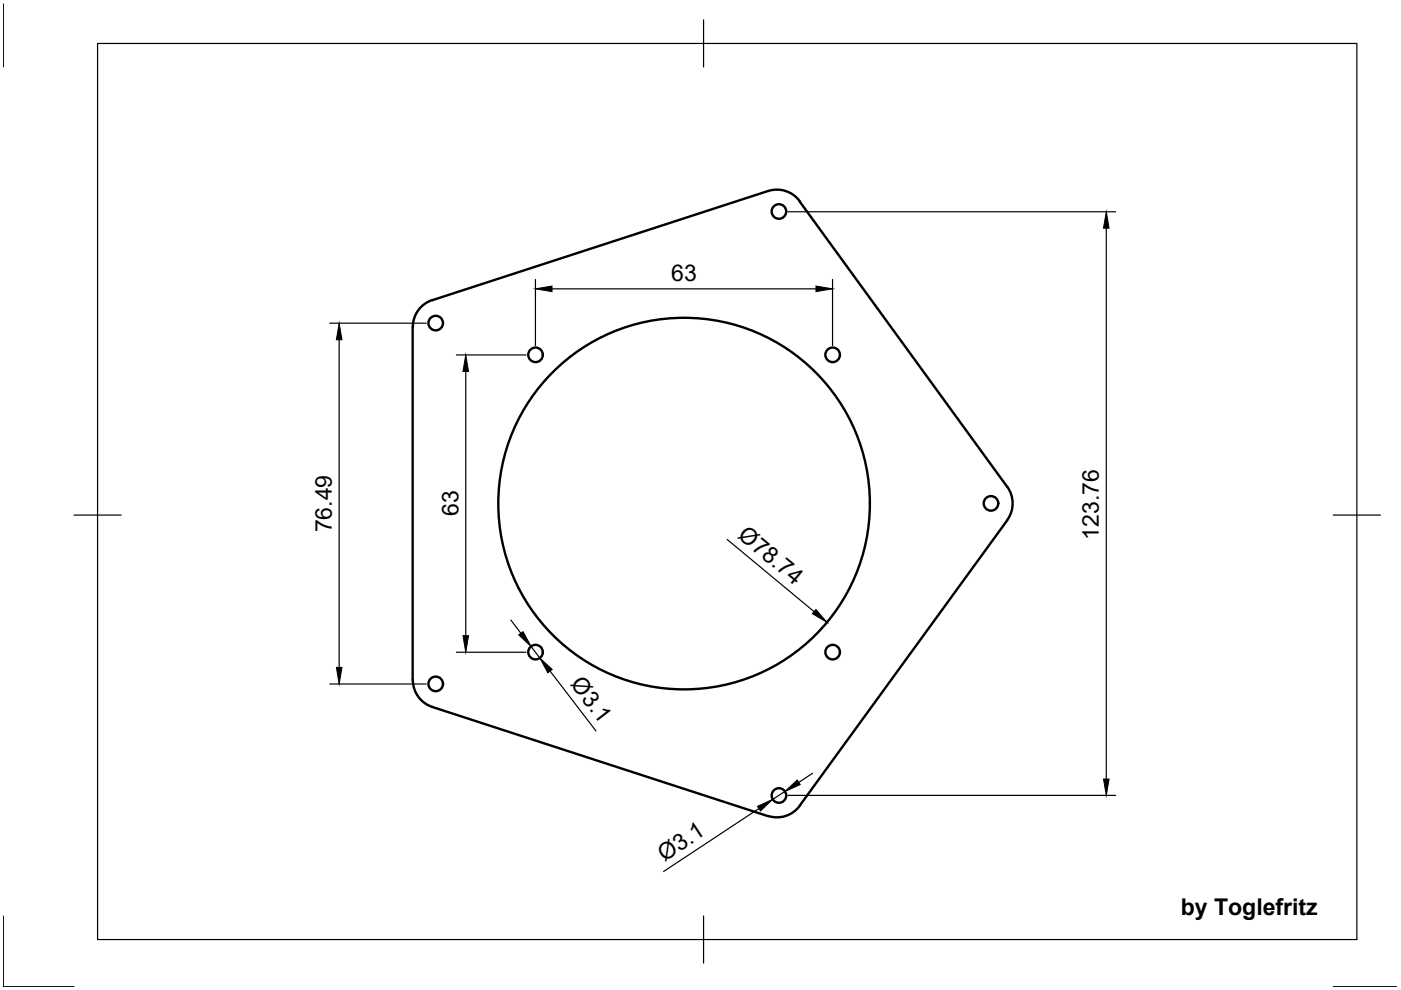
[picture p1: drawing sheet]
<svg xmlns="http://www.w3.org/2000/svg" width="297mm" height="210mm" viewBox="0 0 297 210" stroke-linecap="round" stroke-linejoin="round" font-family="sans-serif">
<!-- layer: Visible -->
<g fill="none" stroke="#000" stroke-width=".51">
<path d="M162.8 40.5l-71.2 23.2M162.9 40.5a6 6 0 0 1 6.7 2.2M169.5 42.7l44.1 60.5M91.7 63.6a6 6 0 0 0-4.2 5.7v74.9M213.6 103.2a6 6 0 0 1 0 7.1M213.6 110.3l-44.1 60.5M87.5 144.2a6 6 0 0 0 4.2 5.7l71.1 23.1M169.6 170.8a6 6 0 0 1-6.7 2.2"/>
<circle cx="165.1" cy="44.8" r="1.55"/>
<circle cx="92.4" cy="68.5" r="1.55"/>
<circle cx="113.5" cy="75.2" r="1.55"/>
<circle cx="176.5" cy="75.2" r="1.55"/>
<circle cx="145" cy="106.8" r="39.4"/>
<circle cx="210.1" cy="106.7" r="1.55"/>
<circle cx="113.5" cy="138.3" r="1.55"/>
<circle cx="176.5" cy="138.3" r="1.55"/>
<circle cx="92.4" cy="145" r="1.55"/>
<circle cx="165.1" cy="168.7" r="1.55"/>
</g>
<!-- layer: Border -->
<path d="M.7 .8v13.4M20.7 9.2h267v190h-267zM149.2 4.2v10M15.7 109.2h10M282.7 109.2h10M.7 194.2v15h15M149.2 194.2v10M282.7 209.2h13.4" fill="none" stroke="#000" stroke-width=".25"/>
<!-- layer: Dimensions -->
<g fill="none" stroke="#000" stroke-width=".25">
<path d="M113.5 59.3v14M167.1 44.9h69.4M176.5 59.3v14M234.6 48.4v116.8M69.9 68.5h20.5M71.9 72v69.5M96.8 75.3h14.7M98.7 78.8v56M117 61.2h56M154.2 114.4l18.4 15.3M96.8 138.3h14.7M108.3 131.5l2.1 2.8"/>
<path d="M112.6 137.1l1.9 2.4M69.9 145h20.5M116.6 142.3l9.8 12.7M160.9 171.4l-20.2 13.4M166.4 167.8l-2.6 1.7M167.1 168.6h69.4M172.3 163.9l-2.9 2"/>
</g>
<g fill="#000" stroke="#000" stroke-width=".21">
<path d="M234.6 44.9l.5 3.5h-1.1zM71.9 68.5l.6 3.5h-1.2zM98.7 75.3l.6 3.5h-1.1zM113.5 61.2l3.5-.6v1.2zM173 60.6l3.5 .6-3.5 .6zM98.2 134.8h1.1l-.6 3.5zM110 134.6l.9-.7 1.7 3.2zM173 129.2l2.3 2.7-3.1-1.8zM71.3 141.5h1.2l-.6 3.5zM114.5 139.5l2.6 2.4-1 .7zM160.6 171l3.2-1.5-2.6 2.4zM166.4 167.8l2.6-2.4 .7 1z"/>
<path d="M234 165.2h1.1l-.5 3.4z"/>
</g>
<g font-size="4.9">
<text x="142.3" y="59.7">63</text>
<text x="70.3" y="112.9" transform="rotate(-90 70.3 112.9)">76.49</text>
<text x="97.2" y="109.5" transform="rotate(-90 97.2 109.5)">63</text>
<text x="156.2" y="113.9" transform="rotate(40 156.2 113.9)">Ø78.74</text>
<text x="233" y="114.4" transform="rotate(-90 233 114.4)">123.76</text>
<text x="120.8" y="145.1" transform="rotate(52 120.8 145.1)">Ø3.1</text>
<text x="140.9" y="182.7" transform="rotate(-33 140.9 182.7)">Ø3.1</text>
<text x="250.3" y="194.1">by Toglefritz</text>
</g>
</svg>
